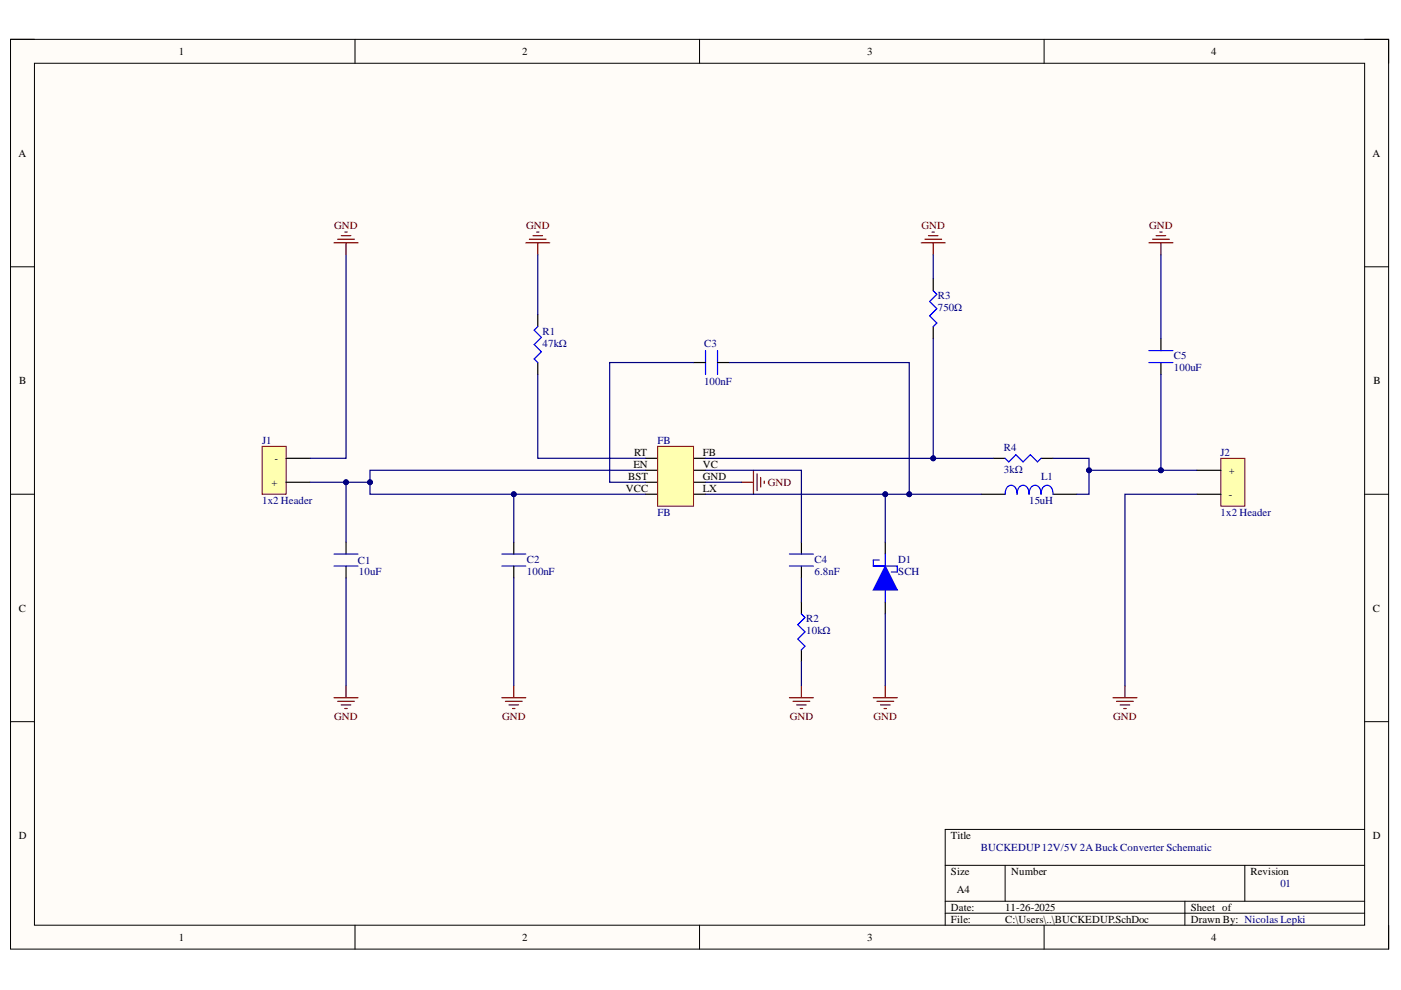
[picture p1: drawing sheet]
<svg xmlns="http://www.w3.org/2000/svg" width="297mm" height="210mm" viewBox="0 0 297 210" stroke-linecap="round" stroke-linejoin="round" font-family="sans-serif">
<path d="M2.2 8.3h292.2v192.9h-292.2z" fill-rule="evenodd" fill="#fffcf8"/>
<path d="M2.2 8.3h292.2v192.9h-292.2z" fill="none" stroke="#000" stroke-width=".21"/>
<path d="M7.3 13.4h282v182.8h-282z" fill-rule="evenodd" fill="#fffcf8"/>
<g fill="none" stroke="#000" stroke-width=".21">
<path d="M2.2 8.3h5.1M7.3 13.4h282v182.8h-282zM75.3 8.3v5.1M148.3 8.3v5.1M221.4 8.3v5.1M289.3 8.3h5.1v5.1M2.2 56.6h5.1M289.3 56.6h5.1M2.2 104.8h5.1M289.3 104.8h5.1M2.2 153h5.1M289.3 153h5.1"/>
<path d="M289.3 175.9h-88.9v20.3M75.3 196.2v5M148.3 196.2v5M200.4 183.5h88.9M200.4 191.1h88.9M200.4 193.6h88.9M213.1 183.5v7.6M221.4 196.2v5M251.2 191.1v5.1M263.9 183.5v7.6M294.4 196.2v5"/>
</g>
<path d="M136.9 99.7h2.5M136.9 97.2h2.5M147 99.7h2.6M147 97.2h2.6M136.9 104.8h2.5M136.9 102.2h2.5M147 104.8h2.6M147 102.2h2.6" fill="none" stroke="#000" stroke-width=".25"/>
<path d="M139.4 94.6h7.6v12.7h-7.6z" fill-rule="evenodd" fill="#ffffb0"/>
<path d="M139.4 94.6h7.6v12.7h-7.6z" fill="none" stroke="#800000" stroke-width=".21"/>
<g fill="none" stroke="#800000" stroke-width=".25">
<path d="M70.8 51.5h5.1M71.6 50.7h3.5M72.4 50h2M73.1 49.2h.5M73.4 51.5v2.5M111.5 51.5h5.1M112.2 50.7h3.6M113 50h2M113.8 49.2h.5M114 51.5v2.5M195.3 51.5h5.1M196.1 50.7h3.5"/>
<path d="M196.8 50h2.1M197.6 49.2h.5M197.9 51.5v2.5M243.6 51.5h5.1M244.4 50.7h3.5M245.1 50h2M245.9 49.2h.5M246.1 51.5v2.5M159.7 99.7v5.1M157.2 102.2h2.5M160.5 100.5v3.5M161.3 101.2v2.1"/>
<path d="M162 102v.5M70.8 147.9h5.1M71.6 148.7h3.5M72.4 149.5h2M73.1 150.2h.5M73.4 145.4v2.5M106.4 147.9h5.1M107.2 148.7h3.5M107.9 149.5h2.1M108.7 150.2h.5M108.9 145.4v2.5M167.4 147.9h5.1"/>
<path d="M168.1 148.7h3.6M168.9 149.5h2M169.7 150.2h.5M169.9 145.4v2.5M185.2 147.9h5M185.9 148.7h3.6M186.7 149.5h2M187.4 150.2h.5M187.7 145.4v2.5M236 147.9h5.1M236.7 148.7h3.6M237.5 149.5h2"/>
<path d="M238.3 150.2h.5M238.5 145.4v2.5"/>
</g>
<path d="M258.8 97.2h5.1v10.1h-5.1z" fill-rule="evenodd" fill="#ffffb0"/>
<path d="M258.8 97.2h5.1v10.1h-5.1z" fill="none" stroke="#800000" stroke-width=".21"/>
<path d="M253.8 99.7h5M253.8 104.8h5" fill="none" stroke="#000" stroke-width=".25"/>
<path d="M55.6 94.6h5.1v10.2h-5.1z" fill-rule="evenodd" fill="#ffffb0"/>
<path d="M55.6 94.6h5.1v10.2h-5.1z" fill="none" stroke="#800000" stroke-width=".21"/>
<g fill="none" stroke="#000" stroke-width=".25">
<path d="M114 66.7v2.6M114 76.9v2.5M147 76.9h2.6M152.1 76.9h2.6M60.7 97.2h5M60.7 102.2h5M73.4 114.9v2.6M108.9 114.9v2.6M169.9 114.9v2.6M187.7 114.9v2.6M73.4 120v2.6M108.9 120v2.6"/>
<path d="M169.9 120v2.6M169.9 127.6v2.6M169.9 137.8v2.5M187.7 127.6v2.6"/>
</g>
<path d="M114 69.3l-.7 .7 1.5 1.5-1.5 1.6 1.5 1.5-1.5 1.5 .7 .8M149.6 74.3v5.1M152.1 74.3v5.1M70.8 117.5h5.1M106.4 117.5h5.1M167.4 117.5h5.1M70.8 120h5.1M106.4 120h5.1M167.4 120h5.1M169.9 130.2l.8 .7-1.6 1.6 1.6 1.5-1.6 1.5 1.6 1.5-.8 .8" fill="none" stroke="#00f" stroke-width=".25"/>
<path d="M187.7 120l2.5 5.1h-5z" fill-rule="evenodd" fill="#00f"/>
<path d="M197.9 61.6l.7 .8-1.5 1.5 1.5 1.5-1.5 1.6 1.5 1.5-.7 .8M243.6 76.9h5.1M243.6 74.3h5.1M213.1 97.2l.8 .7 1.5-1.5 1.5 1.5 1.5-1.5 1.6 1.5 .7-.7M186.4 118.7h-1.2v1.3h5v1.3h-1.2M187.7 117.5v10.1M213.1 104.8a1.45 1.45 0 0 1 1.6-1.8l.7 .6 .2 1.2a1.45 1.45 0 0 1 1.7-1.8l.7 .6 .2 1.2a1.46 1.46 0 0 1 1.6-1.8l.7 .6 .2 1.2a1.45 1.45 0 0 1 1.6-1.8l.7 .5 .3 1.3M187.7 120l2.5 5.1h-5z" fill="none" stroke="#00f" stroke-width=".25"/>
<path d="M197.9 59.1v2.5M197.9 69.3v2.5M246.1 71.8v2.5M246.1 76.9v2.5M210.6 97.2h2.5M220.7 97.2h2.6M208 104.8h5.1M223.3 104.8h5.1" fill="none" stroke="#000" stroke-width=".25"/>
<path d="M147 76.9h-17.7v25.3h7.6M223.3 97.2h7.6v7.6h-2.5" fill="none" stroke="#000080" stroke-width=".25"/>
<circle cx="230.9" cy="99.7" r=".51" fill="#000080"/>
<circle cx="230.9" cy="99.7" r=".51" fill="none" stroke="#000080" stroke-width=".21"/>
<path d="M114 79.4v17.8h22.9M230.9 99.7h22.9" fill="none" stroke="#000080" stroke-width=".25"/>
<circle cx="230.9" cy="99.7" r=".51" fill="#000080"/>
<circle cx="230.9" cy="99.7" r=".51" fill="none" stroke="#000080" stroke-width=".21"/>
<circle cx="246.1" cy="99.7" r=".51" fill="#000080"/>
<circle cx="246.1" cy="99.7" r=".51" fill="none" stroke="#000080" stroke-width=".21"/>
<path d="M246.1 79.4v20.3" fill="none" stroke="#000080" stroke-width=".25"/>
<circle cx="246.1" cy="99.7" r=".51" fill="#000080"/>
<circle cx="246.1" cy="99.7" r=".51" fill="none" stroke="#000080" stroke-width=".21"/>
<path d="M149.6 99.7h20.3v15.2M65.7 102.2h12.7v2.6h58.5M108.9 122.6v22.8" fill="none" stroke="#000080" stroke-width=".25"/>
<circle cx="108.9" cy="104.8" r=".51" fill="#000080"/>
<circle cx="108.9" cy="104.8" r=".51" fill="none" stroke="#000080" stroke-width=".21"/>
<circle cx="78.4" cy="102.2" r=".51" fill="#000080"/>
<circle cx="78.4" cy="102.2" r=".51" fill="none" stroke="#000080" stroke-width=".21"/>
<circle cx="73.4" cy="102.2" r=".51" fill="#000080"/>
<circle cx="73.4" cy="102.2" r=".51" fill="none" stroke="#000080" stroke-width=".21"/>
<path d="M136.9 99.7h-58.5v2.5" fill="none" stroke="#000080" stroke-width=".25"/>
<circle cx="78.4" cy="102.2" r=".51" fill="#000080"/>
<circle cx="78.4" cy="102.2" r=".51" fill="none" stroke="#000080" stroke-width=".21"/>
<path d="M108.9 104.8v10.1" fill="none" stroke="#000080" stroke-width=".25"/>
<circle cx="108.9" cy="104.8" r=".51" fill="#000080"/>
<circle cx="108.9" cy="104.8" r=".51" fill="none" stroke="#000080" stroke-width=".21"/>
<path d="M149.6 97.2h61M73.4 122.6v22.8" fill="none" stroke="#000080" stroke-width=".25"/>
<circle cx="197.9" cy="97.2" r=".51" fill="#000080"/>
<circle cx="197.9" cy="97.2" r=".51" fill="none" stroke="#000080" stroke-width=".21"/>
<path d="M187.7 104.8v10.1M169.9 122.6v5M169.9 140.3v5.1" fill="none" stroke="#000080" stroke-width=".25"/>
<circle cx="187.7" cy="104.8" r=".51" fill="#000080"/>
<circle cx="187.7" cy="104.8" r=".51" fill="none" stroke="#000080" stroke-width=".21"/>
<path d="M73.4 54v43.2h-7.7M114 54v12.7M246.1 54v17.8M197.9 71.8v25.4M149.6 102.2h7.6M253.8 104.8h-15.3v40.6M187.7 130.2v15.2" fill="none" stroke="#000080" stroke-width=".25"/>
<circle cx="197.9" cy="97.2" r=".51" fill="#000080"/>
<circle cx="197.9" cy="97.2" r=".51" fill="none" stroke="#000080" stroke-width=".21"/>
<path d="M149.6 104.8h58.4" fill="none" stroke="#000080" stroke-width=".25"/>
<circle cx="192.8" cy="104.8" r=".51" fill="#000080"/>
<circle cx="192.8" cy="104.8" r=".51" fill="none" stroke="#000080" stroke-width=".21"/>
<circle cx="187.7" cy="104.8" r=".51" fill="#000080"/>
<circle cx="187.7" cy="104.8" r=".51" fill="none" stroke="#000080" stroke-width=".21"/>
<path d="M154.7 76.9h38.1v27.9" fill="none" stroke="#000080" stroke-width=".25"/>
<circle cx="192.8" cy="104.8" r=".51" fill="#000080"/>
<circle cx="192.8" cy="104.8" r=".51" fill="none" stroke="#000080" stroke-width=".21"/>
<path d="M73.4 102.2v12.7" fill="none" stroke="#000080" stroke-width=".25"/>
<circle cx="73.4" cy="102.2" r=".51" fill="#000080"/>
<circle cx="73.4" cy="102.2" r=".51" fill="none" stroke="#000080" stroke-width=".21"/>
<path d="M197.9 54v5.1" fill="none" stroke="#000080" stroke-width=".25"/>
<g font-size="2.3">
<text x="37.9" y="11.7">1</text>
<text x="110.7" y="11.7">2</text>
<text x="183.9" y="11.7">3</text>
<text x="256.8" y="11.7">4</text>
<text x="3.9" y="33.3">A</text>
<text x="291" y="33.3">A</text>
<text x="4.1" y="81.4">B</text>
<text x="291.2" y="81.4">B</text>
<text x="58.2" y="98">-</text>
<text x="133.2" y="101.8">BST</text>
<text x="134.3" y="99.3">EN</text>
<text x="134.5" y="96.7">RT</text>
<text x="149" y="101.8">GND</text>
<text x="149" y="99.3">VC</text>
<text x="149" y="96.7">FB</text>
<text x="260.6" y="100.5">+</text>
<text x="57.6" y="103.1">+</text>
<text x="132.7" y="104.3">VCC</text>
<text x="149" y="104.3">LX</text>
<text x="260.6" y="105.6">-</text>
<text x="4" y="129.7">C</text>
<text x="291.1" y="129.7">C</text>
<text x="4" y="177.9">D</text>
<text x="201.6" y="177.9">Title</text>
<text x="291.1" y="177.9">D</text>
<text x="201.6" y="185.5">Size</text>
<text x="214.4" y="185.5">Number</text>
<text x="265.1" y="185.5">Revision</text>
<text x="202.9" y="189.3">A4</text>
<text x="201.6" y="193.1">Date:</text>
<text x="201.6" y="195.7">File:</text>
<text x="213.1" y="193.1">11-26-2025</text>
<text x="213.1" y="195.7">C:\Users\..\BUCKEDUP.SchDoc</text>
<text x="252.4" y="193.1">Sheet of</text>
<text x="252.4" y="195.7">Drawn By: Nicolas Lepki</text>
<text x="37.9" y="199.5">1</text>
<text x="110.7" y="199.5">2</text>
<text x="183.9" y="199.5">3</text>
<text x="256.8" y="199.5">4</text>
</g>
<g font-size="2.3" fill="#800000">
<text x="70.9" y="48.5">GND</text>
<text x="111.5" y="48.5">GND</text>
<text x="195.4" y="48.5">GND</text>
<text x="243.6" y="48.5">GND</text>
<text x="162.8" y="103.1">GND</text>
<text x="70.9" y="152.6">GND</text>
<text x="106.5" y="152.6">GND</text>
<text x="167.5" y="152.6">GND</text>
<text x="185.2" y="152.6">GND</text>
<text x="236" y="152.6">GND</text>
</g>
<g font-size="2.3" fill="#000080">
<text x="198.8" y="63.4">R3</text>
<text x="198.8" y="66">750Ω</text>
<text x="115" y="71">R1</text>
<text x="115" y="73.6">47kΩ</text>
<text x="149.3" y="73.6">C3</text>
<text x="248.9" y="76.1">C5</text>
<text x="149.3" y="81.7">100nF</text>
<text x="248.9" y="78.6">100uF</text>
<text x="55.6" y="94.2">J1</text>
<text x="139.4" y="94.2">FB</text>
<text x="212.9" y="95.7">R4</text>
<text x="212.9" y="100.3">3kΩ</text>
<text x="220.7" y="101.8">L1</text>
<text x="258.8" y="96.7">J2</text>
<text x="55.6" y="106.9">1x2 Header</text>
<text x="218.2" y="106.9">15uH</text>
<text x="139.4" y="109.4">FB</text>
<text x="258.8" y="109.4">1x2 Header</text>
<text x="75.9" y="119.5">C1</text>
<text x="111.7" y="119.3">C2</text>
<text x="172.7" y="119.3">C4</text>
<text x="190.5" y="119.3">D1</text>
<text x="76.1" y="121.8">10uF</text>
<text x="111.7" y="121.8">100nF</text>
<text x="172.7" y="121.8">6.8nF</text>
<text x="190.5" y="121.8">SCH</text>
<text x="170.9" y="132">R2</text>
<text x="170.9" y="134.5">10kΩ</text>
<text x="208" y="180.5">BUCKEDUP12V/5V 2ABuck Converter Schematic</text>
<text x="271.5" y="188.1">01</text>
</g>
</svg>
